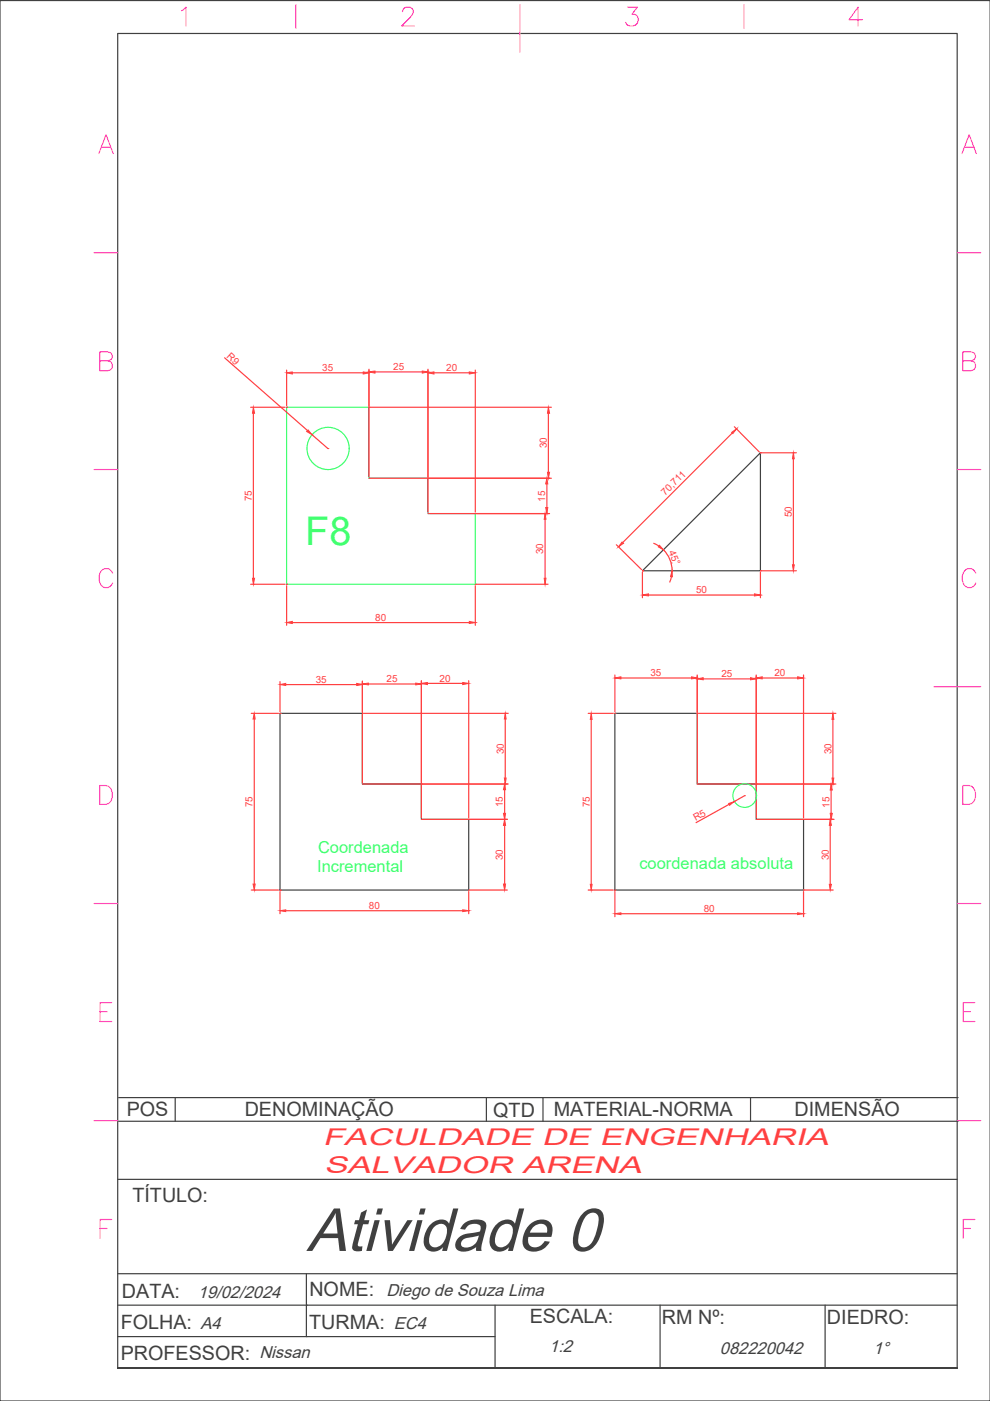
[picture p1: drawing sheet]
<svg xmlns="http://www.w3.org/2000/svg" width="210mm" height="297mm" viewBox="0 0 210 297" stroke-linecap="round" stroke-linejoin="round" font-family="sans-serif">
<!-- layer: 0 -->
<g fill="none" stroke="#404040" stroke-width=".25">
<path d="M0 .1h209.9v296.9h-209.9zM25 7.1h177.9v283h-177.9zM136.2 121l25-25v25zM59.4 151.2h17.4v15h12.5v7.5h10.1v15h-40zM130.4 151.2h17.4v15h12.5v7.5h10.1v15h-40zM25.1 232.7h178M25.1 237.7h178M37.1 232.7v5M103.1 232.7v5M115.1 232.7v5M159.1 232.7v5M25 250h177.9"/>
<path d="M25 276.7h177.9M25 270.1h177.9M65 270.1v13.3M105 276.7v13.4M140 276.7v13.4M174.9 276.7v13.4M25 290.1h177.9h-177.9M25 290.1h177.9M25 283.4h80"/>
</g>
<!-- layer: cotas -->
<g fill="none" stroke="#ff4040" stroke-width=".25">
<path d="M47.6 75.9l17.6 15.4M60.8 78.5v7.5M62 79h15M78.2 78.3v22.8M79.5 78.9h10M90.7 78.3v30.3M92 79h7.5M100.8 78.5v30.1M53.1 86.3h7.4M53.7 87.6v35M66.1 92.1l3.4 3M78.5 86.3h38.4"/>
<path d="M116.3 87.6v12.5M155.3 91.8l-23.3 23.2M155.7 90.5l5.3 5.3M161.5 96h7.3M168.2 97.3v22.4M78.5 101.4h38.4M91.1 108.9h25.4M115.6 110.1v12.5M116 102.6v5M130.7 115.5l5.3 5.3M138.6 115.2l1.1 .6M140.7 116.6l1.2 1.7 .4 1.3 .2 1.4"/>
<path d="M53.1 123.9h7.4M60.8 124.2v8.4M62 132h37.5M100.8 124.2v8.4M101.1 123.9h15.1M136.2 121.3v5.4M137.5 126.2h22.5M142.4 122.2l-.4 1.2M161.2 121.3v5.4M161.5 121h7.3M53.3 151.2h5.8M53.9 152.4v35"/>
<path d="M59.4 144.5v6.4M60.6 145.1h15M76.8 144.4v21.5M77.2 151.2h30.6M78.1 145h10M89.3 144.3v29.1M90.6 144.9h7.5M99.4 144.3v29.1M107.1 152.4v12.6M124.7 151.2h5.3M125.3 152.5v35M130.4 143.1v7.8"/>
<path d="M131.6 143.7h15M147.8 143.1v22.8M148.1 151.2h29.1M149.1 143.9h10M160.3 143.1v30.3M161.6 143.7h7.5M170.4 143.1v30.3M176.6 152.5v12.5M77.2 166.2h30.6M89.7 173.7h17.9M107 167.4v5.1M107 175v12.4"/>
<path d="M148.1 166.2h29.1M154.6 170.5l-7 3.9M157.9 168.7l-2.3 1.3M160.7 173.7h16.1M176 175v12.5M176.2 167.5v5M53.3 188.7h5.8M59.4 189v4.7M60.6 193.1h37.5M99.4 189v4.7M99.7 188.7h7.9M124.7 188.7h5.3"/>
<path d="M130.4 189v5.4M131.6 193.7h37.5M170.4 189v5.4M170.7 188.7h6"/>
</g>
<g fill="#ff4040" stroke="#ff4040" stroke-width=".21">
<path d="M106.9 165h.4l-.2 1.2z"/>
<path d="M107.1 151.2l.2 1.2h-.4z"/>
<path d="M106.7 172.5h.5l-.2 1.2z"/>
<path d="M107 166.2l.2 1.2h-.5z"/>
<path d="M106.7 187.4h.5l-.2 1.3z"/>
<path d="M107 173.7l.2 1.3h-.5z"/>
<path d="M98.1 144.7l1.3 .2-1.3 .2z"/>
<path d="M89.3 144.9l1.3-.2v.4z"/>
<path d="M88.1 144.8l1.2 .2-1.2 .2z"/>
<path d="M76.8 145l1.3-.2v.4z"/>
<path d="M75.6 144.9l1.2 .2-1.2 .2z"/>
<path d="M59.4 145.1l1.2-.2v.4z"/>
<path d="M53.9 151.2l.2 1.2h-.4z"/>
<path d="M53.7 187.4h.4l-.2 1.3z"/>
<path d="M59.4 193.1l1.2-.2v.4z"/>
<path d="M98.1 192.9l1.3 .2-1.3 .2z"/>
<path d="M131.9 114.9l.3 .3-1.1 .7z"/>
<path d="M155.1 91.7l1-.8-.7 1z"/>
<path d="M142.5 121l.1 1.3-.4-.1z"/>
<path d="M139.8 115.6l.9 1-1.1-.7z"/>
<path d="M136.2 126.2l1.3-.3v.5z"/>
<path d="M160 125.9l1.2 .3-1.2 .2z"/>
<path d="M168 119.7h.4l-.2 1.3z"/>
<path d="M168.2 96l.2 1.3h-.4z"/>
<path d="M125.3 151.2l.2 1.3h-.3z"/>
<path d="M125.2 187.5h.3l-.2 1.2z"/>
<path d="M130.4 193.7l1.2-.2v.4z"/>
<path d="M169.1 193.5l1.3 .2-1.3 .2z"/>
<path d="M169.1 143.5l1.3 .2-1.3 .2z"/>
<path d="M160.3 143.7l1.3-.2v.4z"/>
<path d="M146.6 143.5l1.2 .2-1.2 .2z"/>
<path d="M130.4 143.7l1.2-.2v.4z"/>
<path d="M159.1 143.7l1.2 .2-1.2 .2z"/>
<path d="M147.8 143.9l1.3-.2v.4z"/>
<path d="M176.6 151.2l.2 1.3h-.4z"/>
<path d="M176.4 165h.4l-.2 1.2z"/>
<path d="M176.2 166.2l.3 1.3h-.5z"/>
<path d="M176 172.5h.5l-.3 1.2z"/>
<path d="M175.8 187.5h.5l-.3 1.2z"/>
<path d="M176 173.7l.3 1.3h-.5z"/>
<path d="M89.5 78.7l1.2 .2-1.2 .2z"/>
<path d="M78.2 78.9l1.3-.2v.4z"/>
<path d="M77 78.9l1.2 .1-1.2 .3z"/>
<path d="M60.8 79l1.2-.1v.4z"/>
<path d="M99.5 78.9l1.3 .1-1.3 .3z"/>
<path d="M90.7 79l1.3-.1v.4z"/>
<path d="M60.8 132l1.2-.3v.5z"/>
<path d="M99.5 131.7l1.3 .3-1.3 .2z"/>
<path d="M53.7 86.3l.3 1.3h-.5z"/>
<path d="M53.5 122.6h.5l-.3 1.3z"/>
<path d="M116.3 86.3l.2 1.3h-.4z"/>
<path d="M116.1 100.1h.4l-.2 1.3z"/>
<path d="M116 101.4l.1 1.2h-.4z"/>
<path d="M115.7 107.6h.4l-.1 1.3z"/>
<path d="M115.6 108.9l.2 1.2h-.4z"/>
<path d="M115.4 122.6h.4l-.2 1.3z"/>
<path d="M65 91.5l.3-.3 .8 .9z"/>
<path d="M154.5 170.4l1.1-.4-.9 .7z"/>
</g>
<!-- layer: text -->
<g fill="none" stroke="#ff4040" stroke-width=".21">
<path d="M60.8 79h.1M78.2 78.9h.1M90.7 79h.1M60.8 86.3h.1M66.1 92.1h.1M69.5 95.1h.1M78.2 86.3h.1M156.1 90.9h.1M161.2 96h.1M168.2 96h.1M78.2 101.4h.1M90.7 101.4h.1"/>
<path d="M90.7 108.9h.1M100.8 108.9h.1M116 108.9h.1M116.3 101.4h.1M142.3 119.4h.1M53.7 123.9h.1M60.8 123.9h.1M100.8 123.9h.1M100.8 132h.1M115.6 123.9h.1M136.2 121h.1M161.2 121h.1"/>
<path d="M161.2 126.2h.1M59.4 151.2h.1M59.4 145.1h.1M76.8 151.2h.1M76.8 145h.1M89.3 144.9h.1M107.1 151.2h.1M130.4 151.2h.1M130.4 143.7h.1M147.8 151.2h.1M147.8 143.9h.1M160.3 143.7h.1"/>
<path d="M76.8 166.2h.1M89.3 173.7h.1M89.3 166.2h.1M99.4 173.7h.1M107 166.2h.1M107 173.7h.1M147.8 166.2h.1M155.6 170h.1M157.9 168.7h.1M160.3 173.7h.1M160.3 166.2h.1M170.4 173.7h.1"/>
<path d="M176 173.7h.1M176.2 173.7h.1M176.6 166.2h.1M53.9 188.7h.1M59.4 188.7h.1M99.4 188.7h.1M99.4 193.1h.1M125.3 188.7h.1M130.4 188.7h.1M170.4 188.7h.1M170.4 193.7h.1"/>
</g>
<g fill="none" stroke="#40ff6f" stroke-width=".25">
<path d="M60.8 86.3h17.4v15.1h12.5v7.5h10.1v15h-40zM100.8 123.9h.1"/>
<circle cx="69.6" cy="95.1" r="4.5"/>
<circle cx="157.9" cy="168.7" r="2.51"/>
</g>
<!-- layer: FRAME050 -->
<g fill="none" stroke="#ff40ff" stroke-width=".25">
<path d="M38.5 2.3l.9-.8v4M62.7 1v5M85.3 2.5a.99 .99 0 0 1 .8-1h.8a.98 .98 0 0 1 .5 1.5l-.3 .6-1.9 1.9h2.6M110.2 1v10M133 1.5h2.1l-1.1 1.5a1.28 1.28 0 0 1 1.3 1.5 1.28 1.28 0 0 1-1.7 1l-.6-.2-.3-.6M157.7 1v5M182.9 4.2h-2.9l1.9-2.7v4M21 32.6l1.5-4 1.5 4M21.5 31.2h1.9M204 32.6l1.5-4 1.5 4M204.5 31.2h1.9M19.9 53.6h5.1"/>
<path d="M202.9 53.6h5.1M21.1 76.5h1.8l.5-.2a.92 .92 0 0 0 0-1.5l-.5-.2h-1.8v4h1.8a1.05 1.05 0 0 0 1-1 1.05 1.05 0 0 0-1-1.1M204.2 76.5h1.7l.5-.2a.92 .92 0 0 0 0-1.5l-.5-.2h-1.7v4h1.7a1.05 1.05 0 0 0 1-1 1.05 1.05 0 0 0-1-1.1M19.9 99.6h5.1M202.9 99.6h5.1M23.9 121.5a1.47 1.47 0 0 0-1.7-.9 1.47 1.47 0 0 0-1.2 1.5 1.84 1.84 0 0 0 1.9 2.5l.8-.6 .2-.4M206.9 121.5a1.47 1.47 0 0 0-1.7-.9 1.47 1.47 0 0 0-1.2 1.5 1.84 1.84 0 0 0 1.9 2.5l.8-.6 .2-.4M198 145.6h10M21.1 166.5h1.4a2.18 2.18 0 0 1 .9 3.5l-.3 .4-.6 .1h-1.4zM204.2 166.5h1.3a2.18 2.18 0 0 1 .9 3.5l-.3 .4-.6 .1h-1.3zM19.9 191.6h5.1M202.9 191.6h5.1"/>
<path d="M21.2 214.5h1.5M23.7 212.6h-2.5v4h2.5M204.2 214.5h1.5M206.7 212.6h-2.5v4h2.5M19.9 237.6h5.1M202.9 237.6h5.1M23.7 258.6h-2.5v4M206.7 258.6h-2.5v4M21.2 260.5h1.5M204.2 260.5h1.5"/>
</g>
<!-- layer: 0 -->
<path d="M65 276.7h.1M65 283.4h.1" fill="none" stroke="#404040" stroke-width=".21"/>
<text font-size="13" fill="#404040" x="65" y="265.2">Atividade 0</text>
<text font-size="8.4" fill="#40ff6f" x="64.7" y="115.5">F8</text>
<g font-size="5.1" fill="#ff4040">
<text x="68.5" y="242.8">FACULDADE DE ENGENHARIA</text>
<text x="68.7" y="248.7">SALVADOR ARENA</text>
</g>
<g font-size="4.2" fill="#404040">
<text x="26.9" y="236.7">POS</text>
<text x="51.9" y="236.7">DENOMINAÇÃO</text>
<text x="104.6" y="236.9">QTD</text>
<text x="117.4" y="236.7">MATERIAL-NORMA</text>
<text x="168.5" y="236.6">DIMENSÃO</text>
<text x="28.1" y="254.7">TÍTULO:</text>
<text x="25.8" y="275.1">DATA:</text>
<text x="65.6" y="274.8">NOME:</text>
<text x="25.6" y="281.9">FOLHA:</text>
<text x="65.5" y="281.7">TURMA:</text>
<text x="112.3" y="280.5">ESCALA:</text>
<text x="140.3" y="280.7">RM Nº:</text>
<text x="175.3" y="280.7">DIEDRO:</text>
<text x="25.6" y="288.3">PROFESSOR:</text>
</g>
<g font-size="3.6" fill="#404040">
<text x="42" y="275.1">19/02/2024</text>
<text x="81.9" y="274.7">Diego de Souza Lima</text>
<text x="42.5" y="281.9">A4</text>
<text x="83.5" y="281.7">EC4</text>
<text x="55" y="288">Nissan</text>
<text x="116.5" y="286.8">1:2</text>
<text x="152.7" y="287.1">082220042</text>
<text x="185.1" y="287.1">1°</text>
</g>
<g font-size="3.5" fill="#40ff6f">
<text x="67.2" y="184.8">Incremental</text>
<text x="67.4" y="180.8">Coordenada</text>
<text x="135.6" y="184.2">coordenada absoluta</text>
</g>
<g font-size="2.1" fill="#ff4040">
<text x="47.9" y="75.7" transform="rotate(42 47.9 75.7)">R9</text>
<text x="68.3" y="78.7">35</text>
<text x="83.4" y="78.5">25</text>
<text x="94.6" y="78.7">20</text>
<text x="116" y="95" transform="rotate(-90 116 95)">30</text>
<text x="53.4" y="106.3" transform="rotate(-90 53.4 106.3)">75</text>
<text x="115.6" y="106.3" transform="rotate(-90 115.6 106.3)">15</text>
<text x="141" y="105.1" transform="rotate(-45 141 105.1)">70,711</text>
<text x="167.9" y="109.7" transform="rotate(-90 167.9 109.7)">50</text>
<text x="115.2" y="117.5" transform="rotate(-90 115.2 117.5)">30</text>
<text x="141.7" y="117.1" transform="rotate(68 141.7 117.1)">45°</text>
<text x="147.6" y="125.8">50</text>
<text x="79.6" y="131.6">80</text>
<text x="137.9" y="143.4">35</text>
<text x="153" y="143.6">25</text>
<text x="164.2" y="143.4">20</text>
<text x="66.9" y="144.8">35</text>
<text x="82" y="144.7">25</text>
<text x="93.2" y="144.6">20</text>
<text x="106.8" y="159.9" transform="rotate(-90 106.8 159.9)">30</text>
<text x="176.3" y="159.9" transform="rotate(-90 176.3 159.9)">30</text>
<text x="53.5" y="171.1" transform="rotate(-90 53.5 171.1)">75</text>
<text x="106.6" y="171.2" transform="rotate(-90 106.6 171.2)">15</text>
<text x="125" y="171.2" transform="rotate(-90 125 171.2)">75</text>
<text x="175.9" y="171.2" transform="rotate(-90 175.9 171.2)">15</text>
<text x="147.5" y="174.1" transform="rotate(-30 147.5 174.1)">R5</text>
<text x="106.6" y="182.4" transform="rotate(-90 106.6 182.4)">30</text>
<text x="175.7" y="182.4" transform="rotate(-90 175.7 182.4)">30</text>
<text x="78.2" y="192.8">80</text>
<text x="149.2" y="193.4">80</text>
</g>
</svg>
